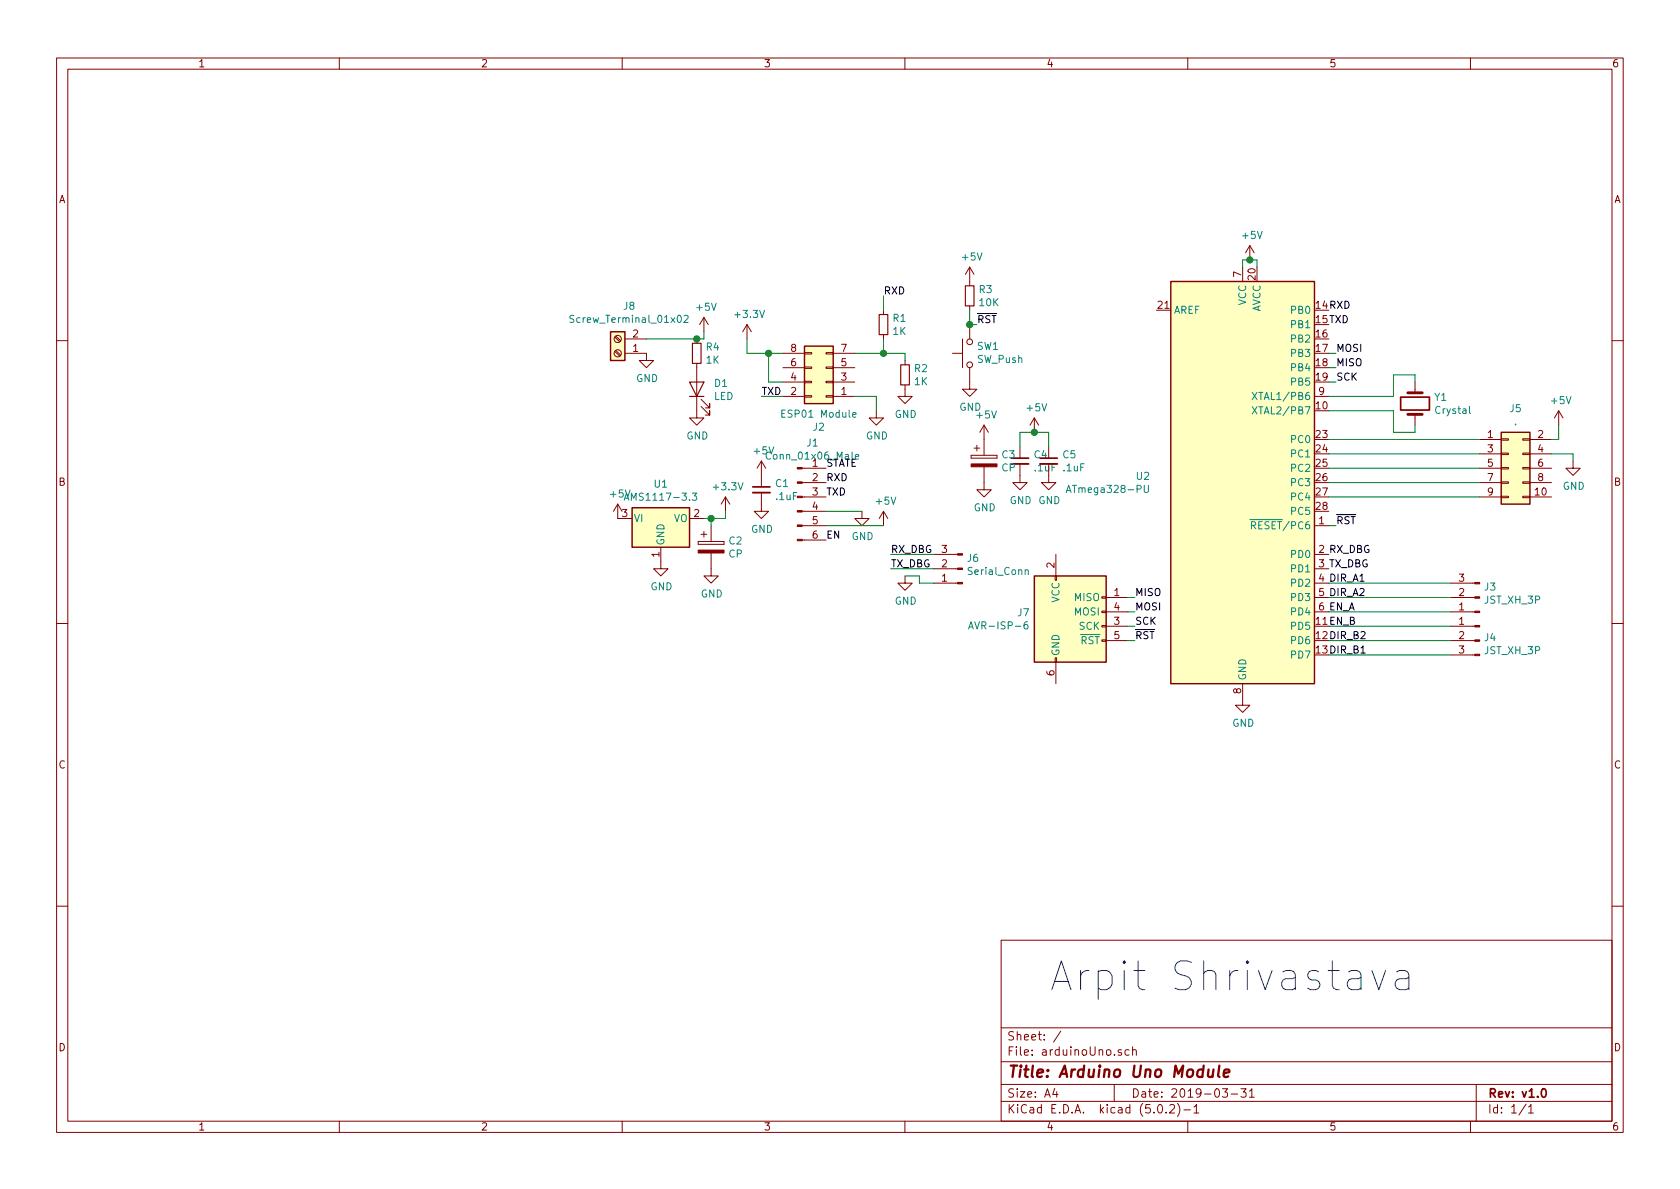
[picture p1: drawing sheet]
EESchema Schematic File Version 4
LIBS:arduinoUno-cache
EELAYER 26 0
EELAYER END
$Descr A4 11693 8268
encoding utf-8
Sheet 1 1
Title "Arduino Uno Module"
Date "2019-03-31"
Rev "v1.0"
Comp ""
Comment1 ""
Comment2 ""
Comment3 ""
Comment4 ""
$EndDescr
Text Notes 7300 6900 0    200  ~ 0
Arpit Shrivastava
$Comp
L Switch:SW_Push SW1
U 1 1
P 6750 2450
F 0 "SW1" V 6796 2402 50  0000 R CNN
F 1 "SW_Push" V 6705 2402 50  0000 R CNN
F 2 "Button_Switch_THT:SW_PUSH_6mm" H 6750 2650 50  0001 C CNN
F 3 "" H 6750 2650 50  0001 C CNN
	1    6750 2450
	0    -1   -1   0   
$EndComp
$Comp
L power:+5V #PWR0101
U 1 1
P 6750 1950
F 0 "#PWR0101" H 6750 1800 50  0001 C CNN
F 1 "+5V" H 6765 2123 50  0000 C CNN
F 2 "" H 6750 1950 50  0001 C CNN
F 3 "" H 6750 1950 50  0001 C CNN
	1    6750 1950
	1    0    0    -1  
$EndComp
$Comp
L power:GND #PWR0102
U 1 1
P 6750 2650
F 0 "#PWR0102" H 6750 2400 50  0001 C CNN
F 1 "GND" H 6755 2477 50  0000 C CNN
F 2 "" H 6750 2650 50  0001 C CNN
F 3 "" H 6750 2650 50  0001 C CNN
	1    6750 2650
	1    0    0    -1  
$EndComp
$Comp
L Device:R_Small R3
U 1 1
P 6750 2050
F 0 "R3" H 6809 2096 50  0000 L CNN
F 1 "10K" H 6809 2005 50  0000 L CNN
F 2 "Resistor_THT:R_Axial_DIN0207_L6.3mm_D2.5mm_P7.62mm_Horizontal" H 6750 2050 50  0001 C CNN
F 3 "~" H 6750 2050 50  0001 C CNN
	1    6750 2050
	1    0    0    -1  
$EndComp
Wire Wire Line
	6750 2150 6750 2250
Text Label 6800 2250 0    50   ~ 0
~RST
Wire Wire Line
	6800 2250 6750 2250
Connection ~ 6750 2250
Text Label 9300 3650 0    50   ~ 0
~RST
Wire Wire Line
	9300 3650 9250 3650
$Comp
L Device:Crystal Y1
U 1 1
P 9850 2800
F 0 "Y1" V 9804 2931 50  0000 L CNN
F 1 "Crystal" V 9895 2931 50  0000 L CNN
F 2 "Crystal:Crystal_HC18-U_Vertical" H 9850 2800 50  0001 C CNN
F 3 "~" H 9850 2800 50  0001 C CNN
	1    9850 2800
	0    1    1    0   
$EndComp
$Comp
L power:+5V #PWR0103
U 1 1
P 8700 1800
F 0 "#PWR0103" H 8700 1650 50  0001 C CNN
F 1 "+5V" H 8715 1973 50  0000 C CNN
F 2 "" H 8700 1800 50  0001 C CNN
F 3 "" H 8700 1800 50  0001 C CNN
	1    8700 1800
	1    0    0    -1  
$EndComp
Wire Wire Line
	8700 1800 8650 1800
Wire Wire Line
	8650 1800 8650 1850
Wire Wire Line
	8700 1800 8750 1800
Wire Wire Line
	8750 1800 8750 1850
Connection ~ 8700 1800
$Comp
L Device:C_Small C4
U 1 1
P 7100 3200
F 0 "C4" H 7192 3246 50  0000 L CNN
F 1 ".1uF" H 7192 3155 50  0000 L CNN
F 2 "Capacitor_THT:C_Disc_D3.0mm_W1.6mm_P2.50mm" H 7100 3200 50  0001 C CNN
F 3 "~" H 7100 3200 50  0001 C CNN
	1    7100 3200
	1    0    0    -1  
$EndComp
$Comp
L power:GND #PWR0104
U 1 1
P 7100 3300
F 0 "#PWR0104" H 7100 3050 50  0001 C CNN
F 1 "GND" H 7105 3127 50  0000 C CNN
F 2 "" H 7100 3300 50  0001 C CNN
F 3 "" H 7100 3300 50  0001 C CNN
	1    7100 3300
	1    0    0    -1  
$EndComp
$Comp
L MCU_Microchip_ATmega:ATmega328-PU U2
U 1 1
P 8650 3350
F 0 "U2" H 8009 3396 50  0000 R CNN
F 1 "ATmega328-PU" H 8009 3305 50  0000 R CNN
F 2 "Package_DIP:DIP-28_W7.62mm_Socket_LongPads" H 8650 3350 50  0001 C CIN
F 3 "http://ww1.microchip.com/downloads/en/DeviceDoc/ATmega328_P%20AVR%20MCU%20with%20picoPower%20Technology%20Data%20Sheet%2040001984A.pdf" H 8650 3350 50  0001 C CNN
	1    8650 3350
	1    0    0    -1  
$EndComp
$Comp
L power:GND #PWR0105
U 1 1
P 8650 4850
F 0 "#PWR0105" H 8650 4600 50  0001 C CNN
F 1 "GND" H 8655 4677 50  0000 C CNN
F 2 "" H 8650 4850 50  0001 C CNN
F 3 "" H 8650 4850 50  0001 C CNN
	1    8650 4850
	1    0    0    -1  
$EndComp
$Comp
L Device:C_Small C5
U 1 1
P 7300 3200
F 0 "C5" H 7392 3246 50  0000 L CNN
F 1 ".1uF" H 7392 3155 50  0000 L CNN
F 2 "Capacitor_THT:C_Disc_D3.0mm_W1.6mm_P2.50mm" H 7300 3200 50  0001 C CNN
F 3 "~" H 7300 3200 50  0001 C CNN
	1    7300 3200
	1    0    0    -1  
$EndComp
$Comp
L power:GND #PWR0106
U 1 1
P 7300 3300
F 0 "#PWR0106" H 7300 3050 50  0001 C CNN
F 1 "GND" H 7305 3127 50  0000 C CNN
F 2 "" H 7300 3300 50  0001 C CNN
F 3 "" H 7300 3300 50  0001 C CNN
	1    7300 3300
	1    0    0    -1  
$EndComp
$Comp
L power:+5V #PWR0107
U 1 1
P 7200 3000
F 0 "#PWR0107" H 7200 2850 50  0001 C CNN
F 1 "+5V" H 7215 3173 50  0000 C CNN
F 2 "" H 7200 3000 50  0001 C CNN
F 3 "" H 7200 3000 50  0001 C CNN
	1    7200 3000
	1    0    0    -1  
$EndComp
Wire Wire Line
	7100 3100 7100 3000
Wire Wire Line
	7100 3000 7200 3000
Wire Wire Line
	7300 3100 7300 3000
Wire Wire Line
	7300 3000 7200 3000
Connection ~ 7200 3000
$Comp
L Device:CP C3
U 1 1
P 6850 3200
F 0 "C3" H 6968 3246 50  0000 L CNN
F 1 "CP" H 6968 3155 50  0000 L CNN
F 2 "Capacitor_THT:CP_Radial_D10.0mm_P2.50mm_P5.00mm" H 6888 3050 50  0001 C CNN
F 3 "~" H 6850 3200 50  0001 C CNN
	1    6850 3200
	1    0    0    -1  
$EndComp
$Comp
L power:GND #PWR0108
U 1 1
P 6850 3350
F 0 "#PWR0108" H 6850 3100 50  0001 C CNN
F 1 "GND" H 6855 3177 50  0000 C CNN
F 2 "" H 6850 3350 50  0001 C CNN
F 3 "" H 6850 3350 50  0001 C CNN
	1    6850 3350
	1    0    0    -1  
$EndComp
$Comp
L power:+5V #PWR0109
U 1 1
P 6850 3050
F 0 "#PWR0109" H 6850 2900 50  0001 C CNN
F 1 "+5V" H 6865 3223 50  0000 C CNN
F 2 "" H 6850 3050 50  0001 C CNN
F 3 "" H 6850 3050 50  0001 C CNN
	1    6850 3050
	1    0    0    -1  
$EndComp
$Comp
L Connector:Conn_01x06_Male J1
U 1 1
P 5550 3450
F 0 "J1" H 5656 3828 50  0000 C CNN
F 1 "Conn_01x06_Male" H 5656 3737 50  0000 C CNN
F 2 "Connector_PinSocket_2.54mm:PinSocket_1x06_P2.54mm_Vertical" H 5550 3450 50  0001 C CNN
F 3 "~" H 5550 3450 50  0001 C CNN
	1    5550 3450
	1    0    0    -1  
$EndComp
Text Label 5750 3250 0    50   ~ 0
STATE
Text Label 5750 3350 0    50   ~ 0
RXD
Text Label 5750 3450 0    50   ~ 0
TXD
$Comp
L power:GND #PWR0110
U 1 1
P 6000 3550
F 0 "#PWR0110" H 6000 3300 50  0001 C CNN
F 1 "GND" H 6005 3377 50  0000 C CNN
F 2 "" H 6000 3550 50  0001 C CNN
F 3 "" H 6000 3550 50  0001 C CNN
	1    6000 3550
	1    0    0    -1  
$EndComp
Wire Wire Line
	6000 3550 5750 3550
$Comp
L power:+5V #PWR0111
U 1 1
P 6150 3650
F 0 "#PWR0111" H 6150 3500 50  0001 C CNN
F 1 "+5V" H 6165 3823 50  0000 C CNN
F 2 "" H 6150 3650 50  0001 C CNN
F 3 "" H 6150 3650 50  0001 C CNN
	1    6150 3650
	1    0    0    -1  
$EndComp
Wire Wire Line
	6150 3650 5750 3650
$Comp
L Device:C_Small C1
U 1 1
P 5300 3400
F 0 "C1" H 5392 3446 50  0000 L CNN
F 1 ".1uF" H 5392 3355 50  0000 L CNN
F 2 "Capacitor_THT:C_Disc_D3.0mm_W1.6mm_P2.50mm" H 5300 3400 50  0001 C CNN
F 3 "~" H 5300 3400 50  0001 C CNN
	1    5300 3400
	1    0    0    -1  
$EndComp
$Comp
L power:+5V #PWR0112
U 1 1
P 5300 3300
F 0 "#PWR0112" H 5300 3150 50  0001 C CNN
F 1 "+5V" H 5315 3473 50  0000 C CNN
F 2 "" H 5300 3300 50  0001 C CNN
F 3 "" H 5300 3300 50  0001 C CNN
	1    5300 3300
	1    0    0    -1  
$EndComp
$Comp
L power:GND #PWR0113
U 1 1
P 5300 3500
F 0 "#PWR0113" H 5300 3250 50  0001 C CNN
F 1 "GND" H 5305 3327 50  0000 C CNN
F 2 "" H 5300 3500 50  0001 C CNN
F 3 "" H 5300 3500 50  0001 C CNN
	1    5300 3500
	1    0    0    -1  
$EndComp
Text Label 5750 3750 0    50   ~ 0
EN
Text Label 9250 4250 0    50   ~ 0
EN_A
Text Label 9250 4050 0    50   ~ 0
DIR_A1
Text Label 9250 4150 0    50   ~ 0
DIR_A2
Text Label 9250 4550 0    50   ~ 0
DIR_B1
Text Label 9250 4450 0    50   ~ 0
DIR_B2
Text Label 9250 4350 0    50   ~ 0
EN_B
Text Label 9250 3950 0    50   ~ 0
TX_DBG
Text Label 9250 3850 0    50   ~ 0
RX_DBG
$Comp
L Connector_Generic:Conn_02x05_Odd_Even J5
U 1 1
P 10500 3250
F 0 "J5" H 10550 3667 50  0000 C CNN
F 1 "." H 10550 3576 50  0000 C CNN
F 2 "Connector_IDC:IDC-Header_2x05_P2.54mm_Vertical" H 10500 3250 50  0001 C CNN
F 3 "~" H 10500 3250 50  0001 C CNN
	1    10500 3250
	1    0    0    -1  
$EndComp
Wire Wire Line
	9700 2750 9700 2600
Wire Wire Line
	9700 2600 9850 2600
Wire Wire Line
	9850 2600 9850 2650
Wire Wire Line
	9250 2750 9700 2750
Wire Wire Line
	9850 2950 9850 3000
Wire Wire Line
	9850 3000 9700 3000
Wire Wire Line
	9700 3000 9700 2850
Wire Wire Line
	9250 2850 9700 2850
Wire Wire Line
	9250 3050 10300 3050
Wire Wire Line
	9250 3150 10300 3150
Wire Wire Line
	10300 3250 9250 3250
Wire Wire Line
	9250 3350 10300 3350
Wire Wire Line
	9250 3450 10300 3450
$Comp
L power:+5V #PWR0114
U 1 1
P 10850 2950
F 0 "#PWR0114" H 10850 2800 50  0001 C CNN
F 1 "+5V" H 10865 3123 50  0000 C CNN
F 2 "" H 10850 2950 50  0001 C CNN
F 3 "" H 10850 2950 50  0001 C CNN
	1    10850 2950
	1    0    0    -1  
$EndComp
Wire Wire Line
	10850 2950 10850 3050
Wire Wire Line
	10850 3050 10800 3050
$Comp
L power:GND #PWR0115
U 1 1
P 10950 3200
F 0 "#PWR0115" H 10950 2950 50  0001 C CNN
F 1 "GND" H 10955 3027 50  0000 C CNN
F 2 "" H 10950 3200 50  0001 C CNN
F 3 "" H 10950 3200 50  0001 C CNN
	1    10950 3200
	1    0    0    -1  
$EndComp
Wire Wire Line
	10800 3150 10950 3150
Wire Wire Line
	10950 3150 10950 3200
$Comp
L Connector:Conn_01x03_Male J3
U 1 1
P 10300 4150
F 0 "J3" H 10273 4080 50  0000 R CNN
F 1 "JST_XH_3P" H 10273 4171 50  0000 R CNN
F 2 "Connector_JST:JST_XH_B03B-XH-A_1x03_P2.50mm_Vertical" H 10300 4150 50  0001 C CNN
F 3 "~" H 10300 4150 50  0001 C CNN
	1    10300 4150
	-1   0    0    1   
$EndComp
Wire Wire Line
	9250 4050 10100 4050
Wire Wire Line
	10100 4150 9250 4150
Wire Wire Line
	9250 4250 10100 4250
$Comp
L Connector:Conn_01x03_Male J4
U 1 1
P 10300 4450
F 0 "J4" H 10273 4473 50  0000 R CNN
F 1 "JST_XH_3P" H 10273 4382 50  0000 R CNN
F 2 "Connector_JST:JST_XH_B03B-XH-A_1x03_P2.50mm_Vertical" H 10300 4450 50  0001 C CNN
F 3 "~" H 10300 4450 50  0001 C CNN
	1    10300 4450
	-1   0    0    -1  
$EndComp
Wire Wire Line
	9250 4350 10100 4350
Wire Wire Line
	10100 4450 9250 4450
Wire Wire Line
	9250 4550 10100 4550
Text Label 9250 2150 0    50   ~ 0
RXD
Text Label 9250 2250 0    50   ~ 0
TXD
$Comp
L Connector_Generic:Conn_02x04_Odd_Even J2
U 1 1
P 5750 2650
F 0 "J2" H 5800 2967 50  0000 C CNN
F 1 "ESP01 Module" H 5800 2876 50  0000 C CNN
F 2 "Connector_PinHeader_2.54mm:PinHeader_2x04_P2.54mm_Vertical" H 5750 2650 50  0001 C CNN
F 3 "~" H 5750 2650 50  0001 C CNN
	1    5750 2650
	-1   0    0    1   
$EndComp
$Comp
L Regulator_Linear:AMS1117-3.3 U1
U 1 1
P 4600 3600
F 0 "U1" H 4600 3842 50  0000 C CNN
F 1 "AMS1117-3.3" H 4600 3751 50  0000 C CNN
F 2 "Package_TO_SOT_SMD:SOT-223-3_TabPin2" H 4600 3800 50  0001 C CNN
F 3 "http://www.advanced-monolithic.com/pdf/ds1117.pdf" H 4700 3350 50  0001 C CNN
	1    4600 3600
	1    0    0    -1  
$EndComp
$Comp
L power:GND #PWR0116
U 1 1
P 4600 3900
F 0 "#PWR0116" H 4600 3650 50  0001 C CNN
F 1 "GND" H 4605 3727 50  0000 C CNN
F 2 "" H 4600 3900 50  0001 C CNN
F 3 "" H 4600 3900 50  0001 C CNN
	1    4600 3900
	1    0    0    -1  
$EndComp
$Comp
L Device:CP C2
U 1 1
P 4950 3800
F 0 "C2" H 5068 3846 50  0000 L CNN
F 1 "CP" H 5068 3755 50  0000 L CNN
F 2 "Capacitor_THT:CP_Radial_D10.0mm_P2.50mm_P5.00mm" H 4988 3650 50  0001 C CNN
F 3 "~" H 4950 3800 50  0001 C CNN
	1    4950 3800
	1    0    0    -1  
$EndComp
$Comp
L power:GND #PWR0117
U 1 1
P 4950 3950
F 0 "#PWR0117" H 4950 3700 50  0001 C CNN
F 1 "GND" H 4955 3777 50  0000 C CNN
F 2 "" H 4950 3950 50  0001 C CNN
F 3 "" H 4950 3950 50  0001 C CNN
	1    4950 3950
	1    0    0    -1  
$EndComp
Wire Wire Line
	4900 3600 4950 3600
Wire Wire Line
	4950 3600 4950 3650
$Comp
L power:+3.3V #PWR0118
U 1 1
P 5050 3550
F 0 "#PWR0118" H 5050 3400 50  0001 C CNN
F 1 "+3.3V" H 5065 3723 50  0000 C CNN
F 2 "" H 5050 3550 50  0001 C CNN
F 3 "" H 5050 3550 50  0001 C CNN
	1    5050 3550
	1    0    0    -1  
$EndComp
Wire Wire Line
	5050 3550 5050 3600
Wire Wire Line
	5050 3600 4950 3600
Connection ~ 4950 3600
$Comp
L power:+3.3V #PWR0119
U 1 1
P 5200 2350
F 0 "#PWR0119" H 5200 2200 50  0001 C CNN
F 1 "+3.3V" H 5215 2523 50  0000 C CNN
F 2 "" H 5200 2350 50  0001 C CNN
F 3 "" H 5200 2350 50  0001 C CNN
	1    5200 2350
	1    0    0    -1  
$EndComp
Wire Wire Line
	5450 2450 5350 2450
$Comp
L power:GND #PWR0120
U 1 1
P 6100 2850
F 0 "#PWR0120" H 6100 2600 50  0001 C CNN
F 1 "GND" H 6105 2677 50  0000 C CNN
F 2 "" H 6100 2850 50  0001 C CNN
F 3 "" H 6100 2850 50  0001 C CNN
	1    6100 2850
	1    0    0    -1  
$EndComp
Wire Wire Line
	5950 2750 6100 2750
Text Label 6150 2050 0    50   ~ 0
RXD
Text Label 5300 2750 0    50   ~ 0
TXD
Wire Wire Line
	5450 2650 5350 2650
Wire Wire Line
	5350 2650 5350 2450
Connection ~ 5350 2450
Wire Wire Line
	5350 2450 5200 2450
Wire Wire Line
	5300 2750 5450 2750
Wire Wire Line
	5200 2450 5200 2350
Wire Wire Line
	6100 2850 6100 2750
$Comp
L Device:R_Small R1
U 1 1
P 6150 2250
F 0 "R1" H 6209 2296 50  0000 L CNN
F 1 "1K" H 6209 2205 50  0000 L CNN
F 2 "Resistor_THT:R_Axial_DIN0207_L6.3mm_D2.5mm_P7.62mm_Horizontal" H 6150 2250 50  0001 C CNN
F 3 "~" H 6150 2250 50  0001 C CNN
	1    6150 2250
	1    0    0    -1  
$EndComp
Wire Wire Line
	6150 2350 6150 2450
Wire Wire Line
	6150 2450 5950 2450
Wire Wire Line
	6150 2050 6150 2150
$Comp
L Device:R_Small R2
U 1 1
P 6300 2600
F 0 "R2" H 6359 2646 50  0000 L CNN
F 1 "1K" H 6359 2555 50  0000 L CNN
F 2 "Resistor_THT:R_Axial_DIN0207_L6.3mm_D2.5mm_P7.62mm_Horizontal" H 6300 2600 50  0001 C CNN
F 3 "~" H 6300 2600 50  0001 C CNN
	1    6300 2600
	1    0    0    -1  
$EndComp
Wire Wire Line
	6150 2450 6300 2450
Wire Wire Line
	6300 2450 6300 2500
Connection ~ 6150 2450
$Comp
L power:GND #PWR0121
U 1 1
P 6300 2700
F 0 "#PWR0121" H 6300 2450 50  0001 C CNN
F 1 "GND" H 6305 2527 50  0000 C CNN
F 2 "" H 6300 2700 50  0001 C CNN
F 3 "" H 6300 2700 50  0001 C CNN
	1    6300 2700
	1    0    0    -1  
$EndComp
$Comp
L Connector:AVR-ISP-6 J7
U 1 1
P 7450 4350
F 0 "J7" H 7170 4446 50  0000 R CNN
F 1 "AVR-ISP-6" H 7170 4355 50  0000 R CNN
F 2 "Connector_PinHeader_2.54mm:PinHeader_2x03_P2.54mm_Vertical" V 7200 4400 50  0001 C CNN
F 3 " ~" H 6175 3800 50  0001 C CNN
	1    7450 4350
	1    0    0    -1  
$EndComp
Text Label 9300 2650 0    50   ~ 0
SCK
Text Label 9300 2550 0    50   ~ 0
MISO
Wire Wire Line
	9300 2550 9250 2550
Wire Wire Line
	9250 2650 9300 2650
Text Label 9300 2450 0    50   ~ 0
MOSI
Wire Wire Line
	9300 2450 9250 2450
Text Label 7900 4150 0    50   ~ 0
MISO
Wire Wire Line
	7900 4150 7850 4150
Text Label 7900 4250 0    50   ~ 0
MOSI
Wire Wire Line
	7900 4250 7850 4250
Text Label 7900 4350 0    50   ~ 0
SCK
Wire Wire Line
	7900 4350 7850 4350
Text Label 7900 4450 0    50   ~ 0
~RST
Wire Wire Line
	7900 4450 7850 4450
$Comp
L Connector:Conn_01x03_Male J6
U 1 1
P 6700 3950
F 0 "J6" H 6673 3880 50  0000 R CNN
F 1 "Serial_Conn" H 6673 3971 50  0000 R CNN
F 2 "Connector_PinHeader_2.54mm:PinHeader_1x03_P2.54mm_Vertical" H 6700 3950 50  0001 C CNN
F 3 "~" H 6700 3950 50  0001 C CNN
	1    6700 3950
	-1   0    0    1   
$EndComp
Text Label 6200 3850 0    50   ~ 0
RX_DBG
Text Label 6200 3950 0    50   ~ 0
TX_DBG
$Comp
L power:GND #PWR0122
U 1 1
P 6300 4000
F 0 "#PWR0122" H 6300 3750 50  0001 C CNN
F 1 "GND" H 6305 3827 50  0000 C CNN
F 2 "" H 6300 4000 50  0001 C CNN
F 3 "" H 6300 4000 50  0001 C CNN
	1    6300 4000
	1    0    0    -1  
$EndComp
Wire Wire Line
	6300 4000 6400 4000
Wire Wire Line
	6400 4000 6400 4050
Wire Wire Line
	6200 3950 6500 3950
Wire Wire Line
	6200 3850 6500 3850
$Comp
L Connector:Screw_Terminal_01x02 J8
U 1 1
P 4300 2450
F 0 "J8" H 4220 2125 50  0000 C CNN
F 1 "Screw_Terminal_01x02" H 4220 2216 50  0000 C CNN
F 2 "TerminalBlock:TerminalBlock_Altech_AK300-2_P5.00mm" H 4300 2450 50  0001 C CNN
F 3 "~" H 4300 2450 50  0001 C CNN
	1    4300 2450
	-1   0    0    1   
$EndComp
$Comp
L power:+5V #PWR0123
U 1 1
P 4900 2300
F 0 "#PWR0123" H 4900 2150 50  0001 C CNN
F 1 "+5V" H 4915 2473 50  0000 C CNN
F 2 "" H 4900 2300 50  0001 C CNN
F 3 "" H 4900 2300 50  0001 C CNN
	1    4900 2300
	1    0    0    -1  
$EndComp
Wire Wire Line
	4900 2350 4900 2300
$Comp
L power:GND #PWR0124
U 1 1
P 4500 2450
F 0 "#PWR0124" H 4500 2200 50  0001 C CNN
F 1 "GND" H 4505 2277 50  0000 C CNN
F 2 "" H 4500 2450 50  0001 C CNN
F 3 "" H 4500 2450 50  0001 C CNN
	1    4500 2450
	1    0    0    -1  
$EndComp
$Comp
L power:+5V #PWR0125
U 1 1
P 4300 3600
F 0 "#PWR0125" H 4300 3450 50  0001 C CNN
F 1 "+5V" H 4315 3773 50  0000 C CNN
F 2 "" H 4300 3600 50  0001 C CNN
F 3 "" H 4300 3600 50  0001 C CNN
	1    4300 3600
	1    0    0    -1  
$EndComp
Wire Wire Line
	6500 4050 6400 4050
Wire Wire Line
	4500 2350 4850 2350
$Comp
L Device:R_Small R4
U 1 1
P 4850 2450
F 0 "R4" H 4909 2496 50  0000 L CNN
F 1 "1K" H 4909 2405 50  0000 L CNN
F 2 "Resistor_THT:R_Axial_DIN0207_L6.3mm_D2.5mm_P7.62mm_Horizontal" H 4850 2450 50  0001 C CNN
F 3 "~" H 4850 2450 50  0001 C CNN
	1    4850 2450
	1    0    0    -1  
$EndComp
Connection ~ 4850 2350
Wire Wire Line
	4850 2350 4900 2350
$Comp
L Device:LED D1
U 1 1
P 4850 2700
F 0 "D1" V 4888 2583 50  0000 R CNN
F 1 "LED" V 4797 2583 50  0000 R CNN
F 2 "LED_THT:LED_D3.0mm" H 4850 2700 50  0001 C CNN
F 3 "~" H 4850 2700 50  0001 C CNN
	1    4850 2700
	0    -1   -1   0   
$EndComp
$Comp
L power:GND #PWR0126
U 1 1
P 4850 2850
F 0 "#PWR0126" H 4850 2600 50  0001 C CNN
F 1 "GND" H 4855 2677 50  0000 C CNN
F 2 "" H 4850 2850 50  0001 C CNN
F 3 "" H 4850 2850 50  0001 C CNN
	1    4850 2850
	1    0    0    -1  
$EndComp
$EndSCHEMATC
